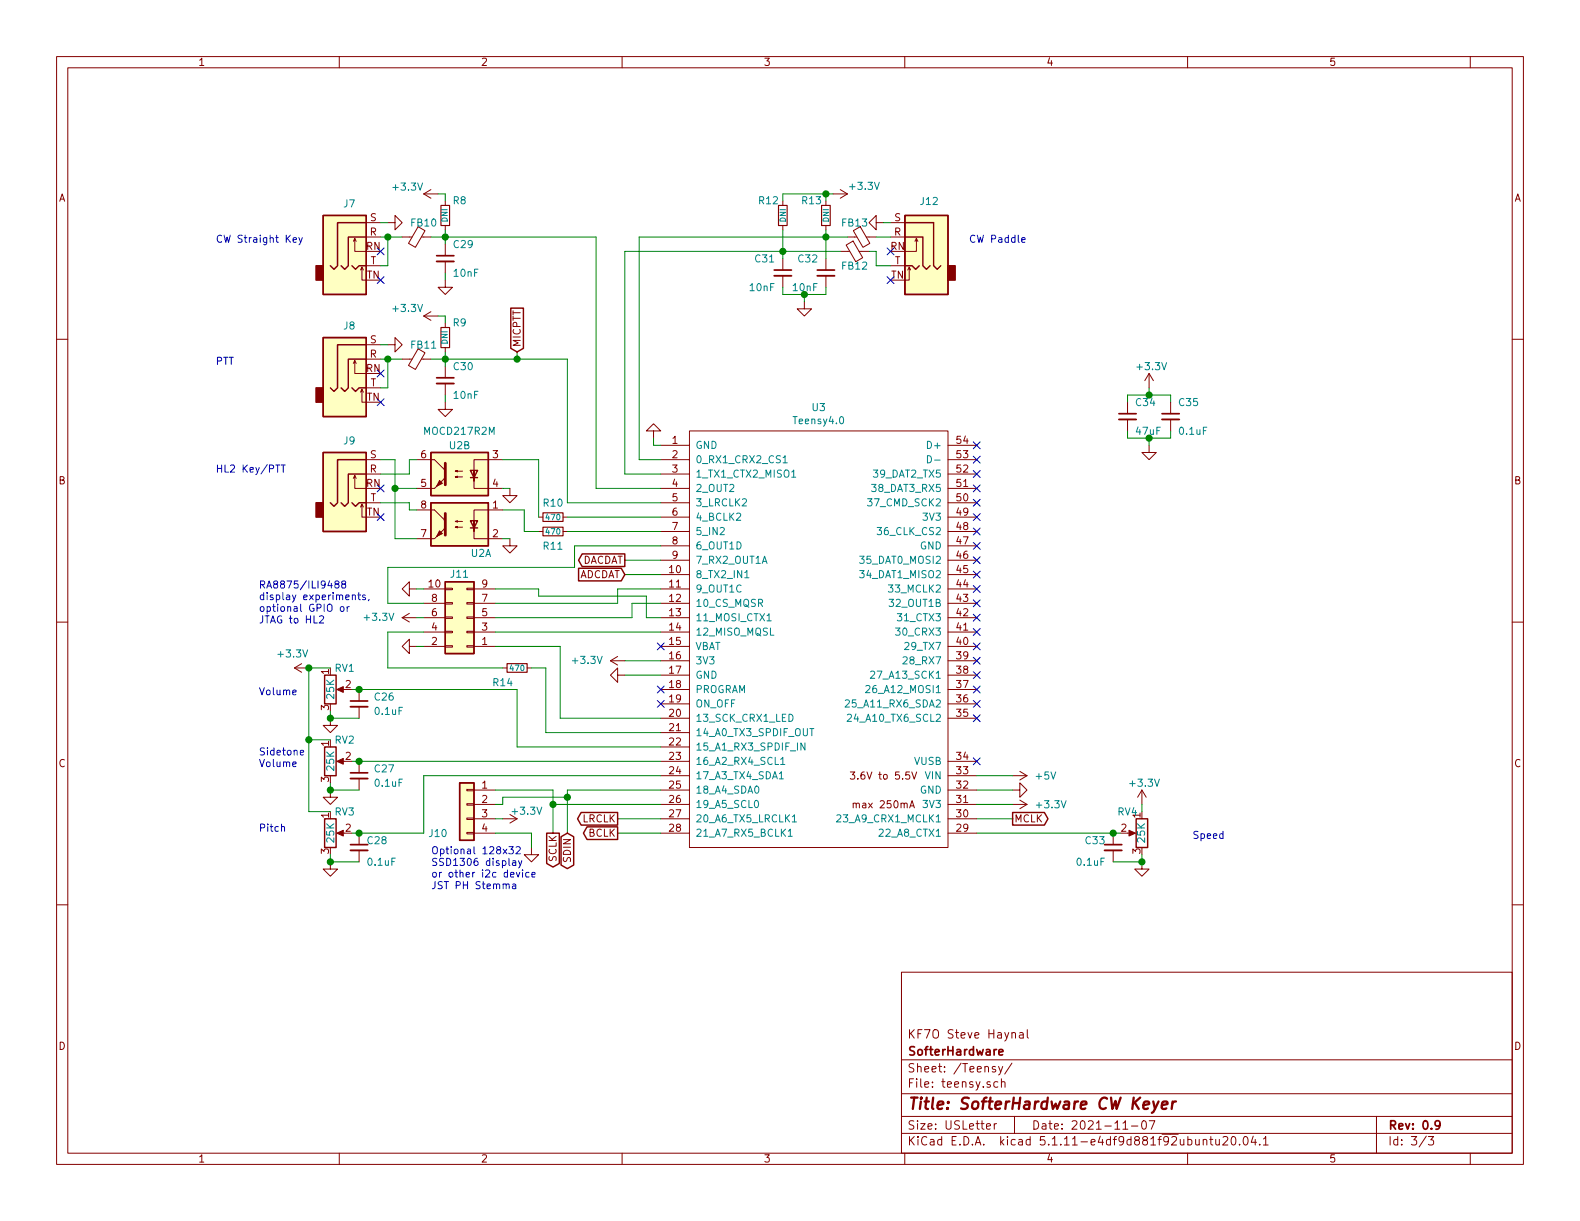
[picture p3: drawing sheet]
EESchema Schematic File Version 4
EELAYER 30 0
EELAYER END
$Descr USLetter 11000 8500
encoding utf-8
Sheet 3 3
Title "SofterHardware CW Keyer"
Date "2021-11-07"
Rev "0.9"
Comp "SofterHardware"
Comment1 "KF7O Steve Haynal"
Comment2 ""
Comment3 ""
Comment4 ""
$EndDescr
$Comp
L TeensyKeyerShield:Teensy4.0 U3
U 1 1
P 5700 4450
F 0 "U3" H 5700 6065 50  0000 C CNN
F 1 "Teensy4.0" H 5700 5974 50  0000 C CNN
F 2 "TeensyKeyerShield:Teensy40" H 5300 4650 50  0001 C CNN
F 3 "" H 5300 4650 50  0001 C CNN
	1    5700 4450
	1    0    0    -1  
$EndComp
Text GLabel 7050 5700 2    50   Output ~ 0
MCLK
Text GLabel 4300 5800 0    50   Output ~ 0
BCLK
Text GLabel 4300 5700 0    50   Output ~ 0
LRCLK
Text GLabel 4350 3900 0    50   Output ~ 0
DACDAT
Text GLabel 4350 4000 0    50   Input ~ 0
ADCDAT
Text GLabel 3850 5800 3    50   Output ~ 0
SCLK
Text GLabel 3950 5800 3    50   BiDi ~ 0
SDIN
NoConn ~ 6800 3100
NoConn ~ 6800 3200
NoConn ~ 6800 5300
$Comp
L power:+3.3V #PWR049
U 1 1
P 7050 5600
F 0 "#PWR049" H 7050 5450 50  0001 C CNN
F 1 "+3.3V" V 7050 5750 50  0000 L CNN
F 2 "" H 7050 5600 50  0001 C CNN
F 3 "" H 7050 5600 50  0001 C CNN
	1    7050 5600
	0    1    1    0   
$EndComp
$Comp
L power:+5V #PWR047
U 1 1
P 7050 5400
F 0 "#PWR047" H 7050 5250 50  0001 C CNN
F 1 "+5V" V 7050 5550 50  0000 L CNN
F 2 "" H 7050 5400 50  0001 C CNN
F 3 "" H 7050 5400 50  0001 C CNN
	1    7050 5400
	0    1    1    0   
$EndComp
$Comp
L power:GND #PWR048
U 1 1
P 7050 5500
F 0 "#PWR048" H 7050 5250 50  0001 C CNN
F 1 "GND" V 7055 5372 50  0001 R CNN
F 2 "" H 7050 5500 50  0001 C CNN
F 3 "" H 7050 5500 50  0001 C CNN
	1    7050 5500
	0    -1   -1   0   
$EndComp
NoConn ~ 6800 3600
NoConn ~ 6800 3800
NoConn ~ 6800 3300
NoConn ~ 6800 3400
NoConn ~ 6800 3500
NoConn ~ 6800 3700
NoConn ~ 6800 3900
NoConn ~ 6800 4000
$Comp
L power:+3.3V #PWR041
U 1 1
P 4350 4600
F 0 "#PWR041" H 4350 4450 50  0001 C CNN
F 1 "+3.3V" V 4350 4750 50  0000 L CNN
F 2 "" H 4350 4600 50  0001 C CNN
F 3 "" H 4350 4600 50  0001 C CNN
	1    4350 4600
	0    -1   -1   0   
$EndComp
$Comp
L power:GND #PWR042
U 1 1
P 4350 4700
F 0 "#PWR042" H 4350 4450 50  0001 C CNN
F 1 "GND" V 4355 4572 50  0001 R CNN
F 2 "" H 4350 4700 50  0001 C CNN
F 3 "" H 4350 4700 50  0001 C CNN
	1    4350 4700
	0    1    1    0   
$EndComp
NoConn ~ 4600 4500
NoConn ~ 4600 4800
NoConn ~ 4600 4900
$Comp
L power:GND #PWR043
U 1 1
P 4550 3050
F 0 "#PWR043" H 4550 2800 50  0001 C CNN
F 1 "GND" V 4555 2922 50  0001 R CNN
F 2 "" H 4550 3050 50  0001 C CNN
F 3 "" H 4550 3050 50  0001 C CNN
	1    4550 3050
	-1   0    0    1   
$EndComp
Wire Wire Line
	6800 5400 7050 5400
Wire Wire Line
	7050 5500 6800 5500
Wire Wire Line
	6800 5600 7050 5600
Wire Wire Line
	7050 5700 6800 5700
Wire Wire Line
	4350 3900 4600 3900
Wire Wire Line
	4600 4000 4350 4000
Wire Wire Line
	4350 4600 4600 4600
Wire Wire Line
	4600 4700 4350 4700
Wire Wire Line
	4600 5000 3900 5000
Wire Wire Line
	3800 5100 4600 5100
$Comp
L power:+3.3V #PWR031
U 1 1
P 2900 4300
F 0 "#PWR031" H 2900 4150 50  0001 C CNN
F 1 "+3.3V" V 2900 4450 50  0000 L CNN
F 2 "" H 2900 4300 50  0001 C CNN
F 3 "" H 2900 4300 50  0001 C CNN
	1    2900 4300
	0    -1   -1   0   
$EndComp
Text Notes 1800 4350 0    50   ~ 0
RA8875/ILI9488\ndisplay experiments,\noptional GPIO or\nJTAG to HL2
Wire Wire Line
	4300 5700 4600 5700
Wire Wire Line
	4600 5800 4300 5800
$Comp
L Connector_Generic:Conn_01x04 J10
U 1 1
P 3250 5600
F 0 "J10" H 3450 5400 50  0000 C CNN
F 1 "Conn_01x04" H 3330 5501 50  0001 L CNN
F 2 "Connector_JST:JST_PH_B4B-PH-K_1x04_P2.00mm_Vertical" H 3250 5600 50  0001 C CNN
F 3 "~" H 3250 5600 50  0001 C CNN
	1    3250 5600
	-1   0    0    -1  
$EndComp
$Comp
L power:+3.3V #PWR037
U 1 1
P 3500 5700
F 0 "#PWR037" H 3500 5550 50  0001 C CNN
F 1 "+3.3V" V 3550 5750 50  0000 L CNN
F 2 "" H 3500 5700 50  0001 C CNN
F 3 "" H 3500 5700 50  0001 C CNN
	1    3500 5700
	0    1    -1   0   
$EndComp
$Comp
L power:GND #PWR040
U 1 1
P 3700 5900
F 0 "#PWR040" H 3700 5650 50  0001 C CNN
F 1 "GND" V 3705 5772 50  0001 R CNN
F 2 "" H 3700 5900 50  0001 C CNN
F 3 "" H 3700 5900 50  0001 C CNN
	1    3700 5900
	1    0    0    -1  
$EndComp
Wire Wire Line
	3450 5700 3500 5700
Wire Wire Line
	3950 5800 3950 5550
Wire Wire Line
	3950 5500 4600 5500
Wire Wire Line
	3850 5800 3850 5600
Wire Wire Line
	3850 5600 4600 5600
Text Notes 3000 6200 0    50   ~ 0
Optional 128x32\nSSD1306 display\nor other i2c device\nJST PH Stemma
Wire Wire Line
	4600 3100 4550 3100
Wire Wire Line
	4550 3100 4550 3050
$Comp
L Device:Ferrite_Bead_Small FB13
U 1 1
P 6000 1650
F 0 "FB13" V 5900 1700 50  0000 C CNN
F 1 "Ferrite_Bead_Small" V 5854 1650 50  0001 C CNN
F 2 "Resistor_SMD:R_0603_1608Metric_Pad0.98x0.95mm_HandSolder" V 5930 1650 50  0001 C CNN
F 3 "~" H 6000 1650 50  0001 C CNN
F 4 "C76892" H 6000 1650 50  0001 C CNN "LCSC"
	1    6000 1650
	0    -1   1    0   
$EndComp
$Comp
L Device:Ferrite_Bead_Small FB12
U 1 1
P 5950 1750
F 0 "FB12" V 6050 1750 50  0000 C CNN
F 1 "Ferrite_Bead_Small" V 5804 1750 50  0001 C CNN
F 2 "Resistor_SMD:R_0603_1608Metric_Pad0.98x0.95mm_HandSolder" V 5880 1750 50  0001 C CNN
F 3 "~" H 5950 1750 50  0001 C CNN
F 4 "C76892" H 5950 1750 50  0001 C CNN "LCSC"
	1    5950 1750
	0    -1   1    0   
$EndComp
$Comp
L Device:C_Small C32
U 1 1
P 5750 1900
F 0 "C32" H 5800 2000 50  0000 L CNN
F 1 "10nF" H 5800 1800 50  0000 L CNN
F 2 "Capacitor_SMD:C_0603_1608Metric_Pad1.08x0.95mm_HandSolder" H 5750 1900 50  0001 C CNN
F 3 "~" H 5750 1900 50  0001 C CNN
F 4 "C57112" H 5750 1900 50  0001 C CNN "LCSC"
	1    5750 1900
	-1   0    0    -1  
$EndComp
$Comp
L Device:C_Small C31
U 1 1
P 5450 1900
F 0 "C31" H 5500 2000 50  0000 L CNN
F 1 "10nF" H 5500 1800 50  0000 L CNN
F 2 "Capacitor_SMD:C_0603_1608Metric_Pad1.08x0.95mm_HandSolder" H 5450 1900 50  0001 C CNN
F 3 "~" H 5450 1900 50  0001 C CNN
F 4 "C57112" H 5450 1900 50  0001 C CNN "LCSC"
	1    5450 1900
	-1   0    0    -1  
$EndComp
$Comp
L Device:R_Small R13
U 1 1
P 5750 1500
F 0 "R13" H 5650 1400 50  0000 C CNN
F 1 "DNI" V 5750 1500 39  0000 C CNN
F 2 "Resistor_SMD:R_0603_1608Metric_Pad0.98x0.95mm_HandSolder" H 5750 1500 50  0001 C CNN
F 3 "~" H 5750 1500 50  0001 C CNN
	1    5750 1500
	1    0    0    1   
$EndComp
$Comp
L Device:R_Small R12
U 1 1
P 5450 1500
F 0 "R12" H 5350 1400 50  0000 C CNN
F 1 "DNI" V 5450 1500 39  0000 C CNN
F 2 "Resistor_SMD:R_0603_1608Metric_Pad0.98x0.95mm_HandSolder" H 5450 1500 50  0001 C CNN
F 3 "~" H 5450 1500 50  0001 C CNN
	1    5450 1500
	1    0    0    1   
$EndComp
$Comp
L power:+3.3V #PWR045
U 1 1
P 5800 1350
F 0 "#PWR045" H 5800 1200 50  0001 C CNN
F 1 "+3.3V" V 5850 1450 50  0000 L CNN
F 2 "" H 5800 1350 50  0001 C CNN
F 3 "" H 5800 1350 50  0001 C CNN
	1    5800 1350
	0    1    -1   0   
$EndComp
$Comp
L power:GND #PWR044
U 1 1
P 5600 2100
F 0 "#PWR044" H 5600 1850 50  0001 C CNN
F 1 "GND" V 5605 1972 50  0001 R CNN
F 2 "" H 5600 2100 50  0001 C CNN
F 3 "" H 5600 2100 50  0001 C CNN
	1    5600 2100
	-1   0    0    -1  
$EndComp
$Comp
L Device:Ferrite_Bead_Small FB10
U 1 1
P 2900 1650
F 0 "FB10" V 2800 1700 50  0000 C CNN
F 1 "Ferrite_Bead_Small" V 2754 1650 50  0001 C CNN
F 2 "Resistor_SMD:R_0603_1608Metric_Pad0.98x0.95mm_HandSolder" V 2830 1650 50  0001 C CNN
F 3 "~" H 2900 1650 50  0001 C CNN
F 4 "C76892" H 2900 1650 50  0001 C CNN "LCSC"
	1    2900 1650
	0    1    1    0   
$EndComp
$Comp
L power:GND #PWR029
U 1 1
P 2700 1550
F 0 "#PWR029" H 2700 1300 50  0001 C CNN
F 1 "GND" V 2705 1422 50  0001 R CNN
F 2 "" H 2700 1550 50  0001 C CNN
F 3 "" H 2700 1550 50  0001 C CNN
	1    2700 1550
	0    -1   -1   0   
$EndComp
$Comp
L Device:C_Small C29
U 1 1
P 3100 1800
F 0 "C29" H 3150 1900 50  0000 L CNN
F 1 "10nF" H 3150 1700 50  0000 L CNN
F 2 "Capacitor_SMD:C_0603_1608Metric_Pad1.08x0.95mm_HandSolder" H 3100 1800 50  0001 C CNN
F 3 "~" H 3100 1800 50  0001 C CNN
F 4 "C57112" H 3100 1800 50  0001 C CNN "LCSC"
	1    3100 1800
	1    0    0    -1  
$EndComp
$Comp
L Device:R_Small R8
U 1 1
P 3100 1500
F 0 "R8" H 3000 1400 50  0000 C CNN
F 1 "DNI" V 3100 1500 39  0000 C CNN
F 2 "Resistor_SMD:R_0603_1608Metric_Pad0.98x0.95mm_HandSolder" H 3100 1500 50  0001 C CNN
F 3 "~" H 3100 1500 50  0001 C CNN
	1    3100 1500
	-1   0    0    1   
$EndComp
$Comp
L power:+3.3V #PWR033
U 1 1
P 3050 1350
F 0 "#PWR033" H 3050 1200 50  0001 C CNN
F 1 "+3.3V" V 3000 1450 50  0000 L CNN
F 2 "" H 3050 1350 50  0001 C CNN
F 3 "" H 3050 1350 50  0001 C CNN
	1    3050 1350
	0    -1   1    0   
$EndComp
$Comp
L power:GND #PWR035
U 1 1
P 3100 1950
F 0 "#PWR035" H 3100 1700 50  0001 C CNN
F 1 "GND" V 3105 1822 50  0001 R CNN
F 2 "" H 3100 1950 50  0001 C CNN
F 3 "" H 3100 1950 50  0001 C CNN
	1    3100 1950
	1    0    0    -1  
$EndComp
$Comp
L power:GND #PWR030
U 1 1
P 2700 2400
F 0 "#PWR030" H 2700 2150 50  0001 C CNN
F 1 "GND" V 2705 2272 50  0001 R CNN
F 2 "" H 2700 2400 50  0001 C CNN
F 3 "" H 2700 2400 50  0001 C CNN
	1    2700 2400
	0    -1   -1   0   
$EndComp
$Comp
L Device:Ferrite_Bead_Small FB11
U 1 1
P 2900 2500
F 0 "FB11" V 2800 2550 50  0000 C CNN
F 1 "Ferrite_Bead_Small" V 2754 2500 50  0001 C CNN
F 2 "Resistor_SMD:R_0603_1608Metric_Pad0.98x0.95mm_HandSolder" V 2830 2500 50  0001 C CNN
F 3 "~" H 2900 2500 50  0001 C CNN
F 4 "C76892" H 2900 2500 50  0001 C CNN "LCSC"
	1    2900 2500
	0    1    1    0   
$EndComp
$Comp
L Device:C_Small C30
U 1 1
P 3100 2650
F 0 "C30" H 3150 2750 50  0000 L CNN
F 1 "10nF" H 3150 2550 50  0000 L CNN
F 2 "Capacitor_SMD:C_0603_1608Metric_Pad1.08x0.95mm_HandSolder" H 3100 2650 50  0001 C CNN
F 3 "~" H 3100 2650 50  0001 C CNN
F 4 "C57112" H 3100 2650 50  0001 C CNN "LCSC"
	1    3100 2650
	1    0    0    -1  
$EndComp
$Comp
L Device:R_Small R9
U 1 1
P 3100 2350
F 0 "R9" H 3000 2250 50  0000 C CNN
F 1 "DNI" V 3100 2350 39  0000 C CNN
F 2 "Resistor_SMD:R_0603_1608Metric_Pad0.98x0.95mm_HandSolder" H 3100 2350 50  0001 C CNN
F 3 "~" H 3100 2350 50  0001 C CNN
	1    3100 2350
	-1   0    0    1   
$EndComp
$Comp
L power:+3.3V #PWR034
U 1 1
P 3050 2200
F 0 "#PWR034" H 3050 2050 50  0001 C CNN
F 1 "+3.3V" V 3100 2300 50  0000 L CNN
F 2 "" H 3050 2200 50  0001 C CNN
F 3 "" H 3050 2200 50  0001 C CNN
	1    3050 2200
	0    -1   -1   0   
$EndComp
$Comp
L power:GND #PWR036
U 1 1
P 3100 2800
F 0 "#PWR036" H 3100 2550 50  0001 C CNN
F 1 "GND" V 3105 2672 50  0001 R CNN
F 2 "" H 3100 2800 50  0001 C CNN
F 3 "" H 3100 2800 50  0001 C CNN
	1    3100 2800
	1    0    0    -1  
$EndComp
Wire Wire Line
	4600 3200 4450 3200
Wire Wire Line
	4600 3300 4350 3300
Wire Wire Line
	4600 3400 4150 3400
Wire Wire Line
	4600 3500 3950 3500
Wire Wire Line
	3100 2450 3100 2500
Connection ~ 3100 2500
Wire Wire Line
	3100 2500 3000 2500
Wire Wire Line
	3100 2500 3100 2550
Wire Wire Line
	2700 2400 2650 2400
Wire Wire Line
	2650 2500 2700 2500
Connection ~ 2700 2500
Wire Wire Line
	2700 2500 2800 2500
Wire Wire Line
	3100 2750 3100 2800
Wire Wire Line
	2700 1550 2650 1550
Wire Wire Line
	3100 1600 3100 1650
Connection ~ 3100 1650
Wire Wire Line
	3100 1650 3000 1650
Wire Wire Line
	3100 1650 3100 1700
Wire Wire Line
	3100 1900 3100 1950
Wire Wire Line
	3100 2250 3100 2200
Wire Wire Line
	3100 2200 3050 2200
Wire Wire Line
	6200 1650 6100 1650
Wire Wire Line
	5800 1350 5750 1350
Wire Wire Line
	5750 1350 5750 1400
Wire Wire Line
	5750 1350 5450 1350
Wire Wire Line
	5450 1350 5450 1400
Connection ~ 5750 1350
Wire Wire Line
	5450 1600 5450 1750
Connection ~ 5450 1750
Wire Wire Line
	5450 1750 5850 1750
Wire Wire Line
	5450 1800 5450 1750
Wire Wire Line
	5750 1800 5750 1650
Connection ~ 5750 1650
Wire Wire Line
	5750 1650 5900 1650
Wire Wire Line
	5750 1650 5750 1600
Wire Wire Line
	5750 2000 5750 2050
Wire Wire Line
	5750 2050 5600 2050
Wire Wire Line
	5450 2050 5450 2000
Wire Wire Line
	5600 2100 5600 2050
Connection ~ 5600 2050
Wire Wire Line
	5600 2050 5450 2050
Text Notes 7150 1700 2    50   ~ 0
CW Paddle
Text Notes 1500 1700 0    50   ~ 0
CW Straight Key
Text Notes 1500 2550 0    50   ~ 0
PTT
NoConn ~ 6800 4200
NoConn ~ 6800 4700
NoConn ~ 6800 4800
$Comp
L Device:R_POT RV1
U 1 1
P 2300 4800
F 0 "RV1" H 2400 4950 50  0000 C CNN
F 1 "25K" V 2300 4800 50  0000 C CNN
F 2 "Potentiometer_THT:Potentiometer_Piher_T-16H_Single_Horizontal" H 2300 4800 50  0001 C CNN
F 3 "~" H 2300 4800 50  0001 C CNN
	1    2300 4800
	1    0    0    -1  
$EndComp
$Comp
L power:GND #PWR026
U 1 1
P 2300 5000
F 0 "#PWR026" H 2300 4750 50  0001 C CNN
F 1 "GND" V 2305 4872 50  0001 R CNN
F 2 "" H 2300 5000 50  0001 C CNN
F 3 "" H 2300 5000 50  0001 C CNN
	1    2300 5000
	1    0    0    -1  
$EndComp
$Comp
L Device:C_Small C26
U 1 1
P 2500 4900
F 0 "C26" H 2600 4950 50  0000 L CNN
F 1 "0.1uF" H 2600 4850 50  0000 L CNN
F 2 "Capacitor_SMD:C_0603_1608Metric_Pad1.08x0.95mm_HandSolder" H 2500 4900 50  0001 C CNN
F 3 "~" H 2500 4900 50  0001 C CNN
F 4 "C14663" H 2500 4900 50  0001 C CNN "LCSC"
	1    2500 4900
	1    0    0    -1  
$EndComp
$Comp
L Device:R_POT RV2
U 1 1
P 2300 5300
F 0 "RV2" H 2400 5450 50  0000 C CNN
F 1 "25K" V 2300 5300 50  0000 C CNN
F 2 "Potentiometer_THT:Potentiometer_Piher_T-16H_Single_Horizontal" H 2300 5300 50  0001 C CNN
F 3 "~" H 2300 5300 50  0001 C CNN
	1    2300 5300
	1    0    0    -1  
$EndComp
$Comp
L power:GND #PWR027
U 1 1
P 2300 5500
F 0 "#PWR027" H 2300 5250 50  0001 C CNN
F 1 "GND" V 2305 5372 50  0001 R CNN
F 2 "" H 2300 5500 50  0001 C CNN
F 3 "" H 2300 5500 50  0001 C CNN
	1    2300 5500
	1    0    0    -1  
$EndComp
$Comp
L Device:R_POT RV3
U 1 1
P 2300 5800
F 0 "RV3" H 2400 5950 50  0000 C CNN
F 1 "25K" V 2300 5800 50  0000 C CNN
F 2 "Potentiometer_THT:Potentiometer_Piher_T-16H_Single_Horizontal" H 2300 5800 50  0001 C CNN
F 3 "~" H 2300 5800 50  0001 C CNN
	1    2300 5800
	1    0    0    -1  
$EndComp
$Comp
L power:GND #PWR028
U 1 1
P 2300 6000
F 0 "#PWR028" H 2300 5750 50  0001 C CNN
F 1 "GND" V 2305 5872 50  0001 R CNN
F 2 "" H 2300 6000 50  0001 C CNN
F 3 "" H 2300 6000 50  0001 C CNN
	1    2300 6000
	1    0    0    -1  
$EndComp
$Comp
L Device:C_Small C27
U 1 1
P 2500 5400
F 0 "C27" H 2600 5450 50  0000 L CNN
F 1 "0.1uF" H 2600 5350 50  0000 L CNN
F 2 "Capacitor_SMD:C_0603_1608Metric_Pad1.08x0.95mm_HandSolder" H 2500 5400 50  0001 C CNN
F 3 "~" H 2500 5400 50  0001 C CNN
F 4 "C14663" H 2500 5400 50  0001 C CNN "LCSC"
	1    2500 5400
	1    0    0    -1  
$EndComp
$Comp
L Device:C_Small C28
U 1 1
P 2500 5900
F 0 "C28" H 2550 5950 50  0000 L CNN
F 1 "0.1uF" H 2550 5800 50  0000 L CNN
F 2 "Capacitor_SMD:C_0603_1608Metric_Pad1.08x0.95mm_HandSolder" H 2500 5900 50  0001 C CNN
F 3 "~" H 2500 5900 50  0001 C CNN
F 4 "C14663" H 2500 5900 50  0001 C CNN "LCSC"
	1    2500 5900
	1    0    0    -1  
$EndComp
Wire Wire Line
	2500 6000 2300 6000
Wire Wire Line
	2300 5950 2300 6000
Connection ~ 2300 6000
Wire Wire Line
	2450 5800 2500 5800
Wire Wire Line
	2450 5300 2500 5300
Wire Wire Line
	2300 5450 2300 5500
Wire Wire Line
	2300 5500 2500 5500
Connection ~ 2300 5500
Wire Wire Line
	2300 4950 2300 5000
Wire Wire Line
	2300 5000 2500 5000
Connection ~ 2300 5000
Wire Wire Line
	2500 4800 2450 4800
$Comp
L power:+3.3V #PWR025
U 1 1
P 2150 4650
F 0 "#PWR025" H 2150 4500 50  0001 C CNN
F 1 "+3.3V" V 2050 4650 50  0000 L CNN
F 2 "" H 2150 4650 50  0001 C CNN
F 3 "" H 2150 4650 50  0001 C CNN
	1    2150 4650
	0    -1   1    0   
$EndComp
Wire Wire Line
	2300 5650 2150 5650
Wire Wire Line
	2150 5650 2150 5150
Wire Wire Line
	2300 4650 2150 4650
Connection ~ 2150 4650
Wire Wire Line
	2300 5150 2150 5150
Connection ~ 2150 5150
Wire Wire Line
	2150 5150 2150 4650
Wire Wire Line
	2500 4800 3600 4800
Wire Wire Line
	3600 4800 3600 5200
Wire Wire Line
	3600 5200 4600 5200
Connection ~ 2500 4800
Wire Wire Line
	4600 5300 2500 5300
Connection ~ 2500 5300
Wire Wire Line
	3700 5800 3700 5900
Wire Wire Line
	3450 5800 3700 5800
Wire Wire Line
	2500 5800 2950 5800
Wire Wire Line
	2950 5800 2950 5400
Wire Wire Line
	2950 5400 4600 5400
Connection ~ 2500 5800
Text Notes 1800 4850 0    50   ~ 0
Volume
Text Notes 1800 5350 0    50   ~ 0
Sidetone\nVolume
Text Notes 8300 5850 0    50   ~ 0
Speed
$Comp
L Device:R_POT RV4
U 1 1
P 7950 5800
F 0 "RV4" H 8050 5950 50  0000 C CNN
F 1 "25K" V 7950 5800 50  0000 C CNN
F 2 "Potentiometer_THT:Potentiometer_Piher_T-16H_Single_Horizontal" H 7950 5800 50  0001 C CNN
F 3 "~" H 7950 5800 50  0001 C CNN
	1    7950 5800
	-1   0    0    -1  
$EndComp
$Comp
L Device:C_Small C33
U 1 1
P 7750 5900
F 0 "C33" H 7800 5950 50  0000 L CNN
F 1 "0.1uF" H 7800 5800 50  0000 L CNN
F 2 "Capacitor_SMD:C_0603_1608Metric_Pad1.08x0.95mm_HandSolder" H 7750 5900 50  0001 C CNN
F 3 "~" H 7750 5900 50  0001 C CNN
F 4 "C14663" H 7750 5900 50  0001 C CNN "LCSC"
	1    7750 5900
	-1   0    0    -1  
$EndComp
$Comp
L power:GND #PWR054
U 1 1
P 7950 6000
F 0 "#PWR054" H 7950 5750 50  0001 C CNN
F 1 "GND" V 7955 5872 50  0001 R CNN
F 2 "" H 7950 6000 50  0001 C CNN
F 3 "" H 7950 6000 50  0001 C CNN
	1    7950 6000
	1    0    0    -1  
$EndComp
$Comp
L power:+3.3V #PWR053
U 1 1
P 7950 5600
F 0 "#PWR053" H 7950 5450 50  0001 C CNN
F 1 "+3.3V" H 7850 5750 50  0000 L CNN
F 2 "" H 7950 5600 50  0001 C CNN
F 3 "" H 7950 5600 50  0001 C CNN
	1    7950 5600
	1    0    0    -1  
$EndComp
Wire Wire Line
	7950 5600 7950 5650
Wire Wire Line
	7950 5950 7950 6000
Wire Wire Line
	7800 5800 7750 5800
Wire Wire Line
	7750 5800 6800 5800
Connection ~ 7750 5800
Wire Wire Line
	7750 6000 7950 6000
Connection ~ 7950 6000
Text Notes 1800 5800 0    50   ~ 0
Pitch
Wire Wire Line
	2650 3200 2750 3200
Wire Wire Line
	2750 3200 2750 3400
Wire Wire Line
	2750 3750 2900 3750
Wire Wire Line
	2900 3400 2750 3400
Connection ~ 2750 3400
Wire Wire Line
	2750 3400 2750 3750
$Comp
L power:GND #PWR039
U 1 1
P 3550 3750
F 0 "#PWR039" H 3550 3500 50  0001 C CNN
F 1 "GND" V 3555 3622 50  0001 R CNN
F 2 "" H 3550 3750 50  0001 C CNN
F 3 "" H 3550 3750 50  0001 C CNN
	1    3550 3750
	1    0    0    -1  
$EndComp
$Comp
L power:GND #PWR038
U 1 1
P 3550 3400
F 0 "#PWR038" H 3550 3150 50  0001 C CNN
F 1 "GND" V 3555 3272 50  0001 R CNN
F 2 "" H 3550 3400 50  0001 C CNN
F 3 "" H 3550 3400 50  0001 C CNN
	1    3550 3400
	1    0    0    -1  
$EndComp
Wire Wire Line
	3500 3400 3550 3400
Wire Wire Line
	3550 3750 3500 3750
$Comp
L Device:R_Small R11
U 1 1
P 3850 3700
F 0 "R11" V 3950 3700 50  0000 C CNN
F 1 "470" V 3850 3700 39  0000 C CNN
F 2 "Resistor_SMD:R_0603_1608Metric_Pad0.98x0.95mm_HandSolder" H 3850 3700 50  0001 C CNN
F 3 "~" H 3850 3700 50  0001 C CNN
F 4 "C23179" H 3850 3700 50  0001 C CNN "LCSC"
	1    3850 3700
	0    1    1    0   
$EndComp
$Comp
L Device:R_Small R10
U 1 1
P 3850 3600
F 0 "R10" V 3750 3600 50  0000 C CNN
F 1 "470" V 3850 3600 39  0000 C CNN
F 2 "Resistor_SMD:R_0603_1608Metric_Pad0.98x0.95mm_HandSolder" H 3850 3600 50  0001 C CNN
F 3 "~" H 3850 3600 50  0001 C CNN
F 4 "C23179" H 3850 3600 50  0001 C CNN "LCSC"
	1    3850 3600
	0    1    1    0   
$EndComp
Wire Wire Line
	3750 3600 3750 3200
Wire Wire Line
	3750 3200 3500 3200
Wire Wire Line
	3650 3550 3500 3550
Wire Wire Line
	3950 3600 4600 3600
Wire Wire Line
	3950 3500 3950 2500
Wire Wire Line
	3100 2500 3600 2500
Wire Wire Line
	4150 3400 4150 1650
Wire Wire Line
	3100 1650 4150 1650
Wire Wire Line
	3050 1350 3100 1350
Wire Wire Line
	3100 1350 3100 1400
Text Notes 1500 3300 0    50   ~ 0
HL2 Key/PTT
Text GLabel 3600 2450 1    50   Input ~ 0
MICPTT
Wire Wire Line
	3600 2450 3600 2500
Connection ~ 3600 2500
Wire Wire Line
	3600 2500 3950 2500
$Comp
L power:+3.3V #PWR055
U 1 1
P 8000 2700
F 0 "#PWR055" H 8000 2550 50  0001 C CNN
F 1 "+3.3V" H 7900 2850 50  0000 L CNN
F 2 "" H 8000 2700 50  0001 C CNN
F 3 "" H 8000 2700 50  0001 C CNN
	1    8000 2700
	1    0    0    -1  
$EndComp
$Comp
L Device:C_Small C34
U 1 1
P 7850 2900
F 0 "C34" H 7900 3000 50  0000 L CNN
F 1 "47uF" H 7900 2800 50  0000 L CNN
F 2 "Capacitor_SMD:C_1206_3216Metric_Pad1.33x1.80mm_HandSolder" H 7850 2900 50  0001 C CNN
F 3 "~" H 7850 2900 50  0001 C CNN
F 4 "C96123" H 7850 2900 50  0001 C CNN "LCSC"
	1    7850 2900
	1    0    0    -1  
$EndComp
$Comp
L power:GND #PWR056
U 1 1
P 8000 3100
F 0 "#PWR056" H 8000 2850 50  0001 C CNN
F 1 "GND" V 8005 2972 50  0001 R CNN
F 2 "" H 8000 3100 50  0001 C CNN
F 3 "" H 8000 3100 50  0001 C CNN
	1    8000 3100
	1    0    0    -1  
$EndComp
$Comp
L Device:C_Small C35
U 1 1
P 8150 2900
F 0 "C35" H 8200 3000 50  0000 L CNN
F 1 "0.1uF" H 8200 2800 50  0000 L CNN
F 2 "Capacitor_SMD:C_0603_1608Metric_Pad1.08x0.95mm_HandSolder" H 8150 2900 50  0001 C CNN
F 3 "~" H 8150 2900 50  0001 C CNN
F 4 "C14663" H 8150 2900 50  0001 C CNN "LCSC"
	1    8150 2900
	1    0    0    -1  
$EndComp
Wire Wire Line
	7850 2800 7850 2750
Wire Wire Line
	7850 2750 8000 2750
Wire Wire Line
	8150 2750 8150 2800
Wire Wire Line
	8000 2700 8000 2750
Connection ~ 8000 2750
Wire Wire Line
	8000 2750 8150 2750
Wire Wire Line
	7850 3000 7850 3050
Wire Wire Line
	7850 3050 8000 3050
Wire Wire Line
	8150 3050 8150 3000
Wire Wire Line
	8000 3100 8000 3050
Connection ~ 8000 3050
Wire Wire Line
	8000 3050 8150 3050
$Comp
L Connector:AudioJack3_SwitchTR J7
U 1 1
P 2450 1650
F 0 "J7" H 2432 1883 50  0000 C CNN
F 1 "AudioJack3_SwitchTR" H 2432 1884 50  0001 C CNN
F 2 "TeensyKeyerShield:STEREO_TRS" H 2450 1650 50  0001 C CNN
F 3 "~" H 2450 1650 50  0001 C CNN
	1    2450 1650
	1    0    0    -1  
$EndComp
Wire Wire Line
	2650 1650 2700 1650
Wire Wire Line
	2650 1850 2700 1850
Wire Wire Line
	2700 1850 2700 1650
Connection ~ 2700 1650
Wire Wire Line
	2700 1650 2800 1650
NoConn ~ 2650 1750
NoConn ~ 2650 1950
$Comp
L Connector:AudioJack3_SwitchTR J8
U 1 1
P 2450 2500
F 0 "J8" H 2432 2733 50  0000 C CNN
F 1 "AudioJack3_SwitchTR" H 2432 2734 50  0001 C CNN
F 2 "TeensyKeyerShield:STEREO_TRS" H 2450 2500 50  0001 C CNN
F 3 "~" H 2450 2500 50  0001 C CNN
	1    2450 2500
	1    0    0    -1  
$EndComp
Wire Wire Line
	2650 2700 2700 2700
Wire Wire Line
	2700 2500 2700 2700
NoConn ~ 2650 2600
NoConn ~ 2650 2800
$Comp
L Connector:AudioJack3_SwitchTR J9
U 1 1
P 2450 3300
F 0 "J9" H 2432 3533 50  0000 C CNN
F 1 "AudioJack3_SwitchTR" H 2432 3534 50  0001 C CNN
F 2 "TeensyKeyerShield:STEREO_TRS" H 2450 3300 50  0001 C CNN
F 3 "~" H 2450 3300 50  0001 C CNN
	1    2450 3300
	1    0    0    -1  
$EndComp
NoConn ~ 2650 3400
NoConn ~ 2650 3600
Wire Wire Line
	6050 1750 6100 1750
Wire Wire Line
	6100 1750 6100 1850
Wire Wire Line
	6100 1850 6200 1850
$Comp
L Isolator:LTV-827S U2
U 2 1
P 3200 3300
F 0 "U2" H 3200 3500 50  0000 C CNN
F 1 "MOCD217R2M" H 3200 3534 50  0001 C CNN
F 2 "Package_SO:SOIC-8_3.9x4.9mm_P1.27mm" H 3200 3000 50  0001 C CNN
F 3 "" H 2400 3850 50  0001 C CNN
	2    3200 3300
	-1   0    0    -1  
$EndComp
$Comp
L Isolator:LTV-827S U2
U 1 1
P 3200 3650
F 0 "U2" H 3050 3450 50  0000 C CNN
F 1 "MOCD217R2M" H 3200 4300 50  0000 C CNN
F 2 "Package_SO:SOIC-8_3.9x4.9mm_P1.27mm" H 3200 3350 50  0001 C CNN
F 3 "" H 2400 4200 50  0001 C CNN
F 4 "C14315" H 3200 3650 50  0001 C CNN "LCSC"
	1    3200 3650
	-1   0    0    -1  
$EndComp
Wire Wire Line
	2650 3300 2850 3300
Wire Wire Line
	2850 3300 2850 3200
Wire Wire Line
	2850 3200 2900 3200
Wire Wire Line
	2850 3500 2850 3550
Wire Wire Line
	2850 3550 2900 3550
Wire Wire Line
	2650 3500 2850 3500
NoConn ~ 6800 4100
NoConn ~ 6800 4300
NoConn ~ 6800 4400
NoConn ~ 6800 4500
NoConn ~ 6800 4600
NoConn ~ 6800 4900
NoConn ~ 6800 5000
$Comp
L Connector_Generic:Conn_02x05_Odd_Even J11
U 1 1
P 3250 4300
F 0 "J11" H 3300 4000 50  0000 C CNN
F 1 "Conn_02x05_Odd_Even" H 3300 3966 50  0001 C CNN
F 2 "Connector_PinHeader_2.54mm:PinHeader_2x05_P2.54mm_Vertical" H 3250 4300 50  0001 C CNN
F 3 "~" H 3250 4300 50  0001 C CNN
	1    3250 4300
	-1   0    0    1   
$EndComp
$Comp
L power:GND #PWR0101
U 1 1
P 2900 4500
F 0 "#PWR0101" H 2900 4250 50  0001 C CNN
F 1 "GND" V 2905 4372 50  0001 R CNN
F 2 "" H 2900 4500 50  0001 C CNN
F 3 "" H 2900 4500 50  0001 C CNN
	1    2900 4500
	0    1    1    0   
$EndComp
$Comp
L power:GND #PWR0102
U 1 1
P 2900 4100
F 0 "#PWR0102" H 2900 3850 50  0001 C CNN
F 1 "GND" V 2905 3972 50  0001 R CNN
F 2 "" H 2900 4100 50  0001 C CNN
F 3 "" H 2900 4100 50  0001 C CNN
	1    2900 4100
	0    1    1    0   
$EndComp
Wire Wire Line
	3450 4500 3900 4500
Wire Wire Line
	3900 4500 3900 5000
Wire Wire Line
	3450 4400 4600 4400
Wire Wire Line
	4600 4200 4400 4200
Wire Wire Line
	4400 4200 4400 4300
Wire Wire Line
	4400 4300 3450 4300
Wire Wire Line
	4600 4100 4300 4100
Wire Wire Line
	4300 4100 4300 4200
Wire Wire Line
	4300 4200 3450 4200
Wire Wire Line
	4600 4300 4500 4300
Wire Wire Line
	4500 4300 4500 4150
Wire Wire Line
	4500 4150 3750 4150
Wire Wire Line
	3750 4150 3750 4100
Wire Wire Line
	3750 4100 3450 4100
$Comp
L Device:R_Small R14
U 1 1
P 3600 4650
F 0 "R14" V 3700 4550 50  0000 C CNN
F 1 "470" V 3600 4650 39  0000 C CNN
F 2 "Resistor_SMD:R_0603_1608Metric_Pad0.98x0.95mm_HandSolder" H 3600 4650 50  0001 C CNN
F 3 "~" H 3600 4650 50  0001 C CNN
F 4 "C23179" H 3600 4650 50  0001 C CNN "LCSC"
	1    3600 4650
	0    1    1    0   
$EndComp
Wire Wire Line
	3800 5100 3800 4650
Wire Wire Line
	3800 4650 3700 4650
Wire Wire Line
	2950 4400 2700 4400
Wire Wire Line
	2700 4400 2700 4650
Wire Wire Line
	2700 4650 3500 4650
Wire Wire Line
	2900 4100 2950 4100
Wire Wire Line
	2900 4300 2950 4300
Wire Wire Line
	2900 4500 2950 4500
Wire Wire Line
	4000 3950 2700 3950
Wire Wire Line
	2700 3950 2700 4200
Wire Wire Line
	2700 4200 2950 4200
$Comp
L power:GND #PWR046
U 1 1
P 6150 1550
F 0 "#PWR046" H 6150 1300 50  0001 C CNN
F 1 "GND" V 6155 1422 50  0001 R CNN
F 2 "" H 6150 1550 50  0001 C CNN
F 3 "" H 6150 1550 50  0001 C CNN
	1    6150 1550
	0    1    -1   0   
$EndComp
Wire Wire Line
	6200 1550 6150 1550
NoConn ~ 6200 1750
NoConn ~ 6200 1950
$Comp
L Connector:AudioJack3_SwitchTR J12
U 1 1
P 6400 1650
F 0 "J12" H 6400 1900 50  0000 R CNN
F 1 "AudioJack3_SwitchTR" H 6382 1884 50  0001 C CNN
F 2 "TeensyKeyerShield:STEREO_TRS" H 6400 1650 50  0001 C CNN
F 3 "~" H 6400 1650 50  0001 C CNN
	1    6400 1650
	-1   0    0    -1  
$EndComp
Wire Wire Line
	4350 3300 4350 1750
Wire Wire Line
	4350 1750 5450 1750
Wire Wire Line
	4450 3200 4450 1650
Wire Wire Line
	4450 1650 5750 1650
Wire Wire Line
	3750 3700 3650 3700
Wire Wire Line
	3650 3700 3650 3550
Wire Wire Line
	3950 3700 4600 3700
Wire Wire Line
	4600 3800 4000 3800
Wire Wire Line
	4000 3800 4000 3950
Wire Wire Line
	3850 5600 3850 5500
Wire Wire Line
	3850 5500 3450 5500
Connection ~ 3850 5600
Wire Wire Line
	3450 5600 3500 5600
Wire Wire Line
	3500 5600 3500 5550
Wire Wire Line
	3500 5550 3950 5550
Connection ~ 3950 5550
Wire Wire Line
	3950 5550 3950 5500
$EndSCHEMATC
